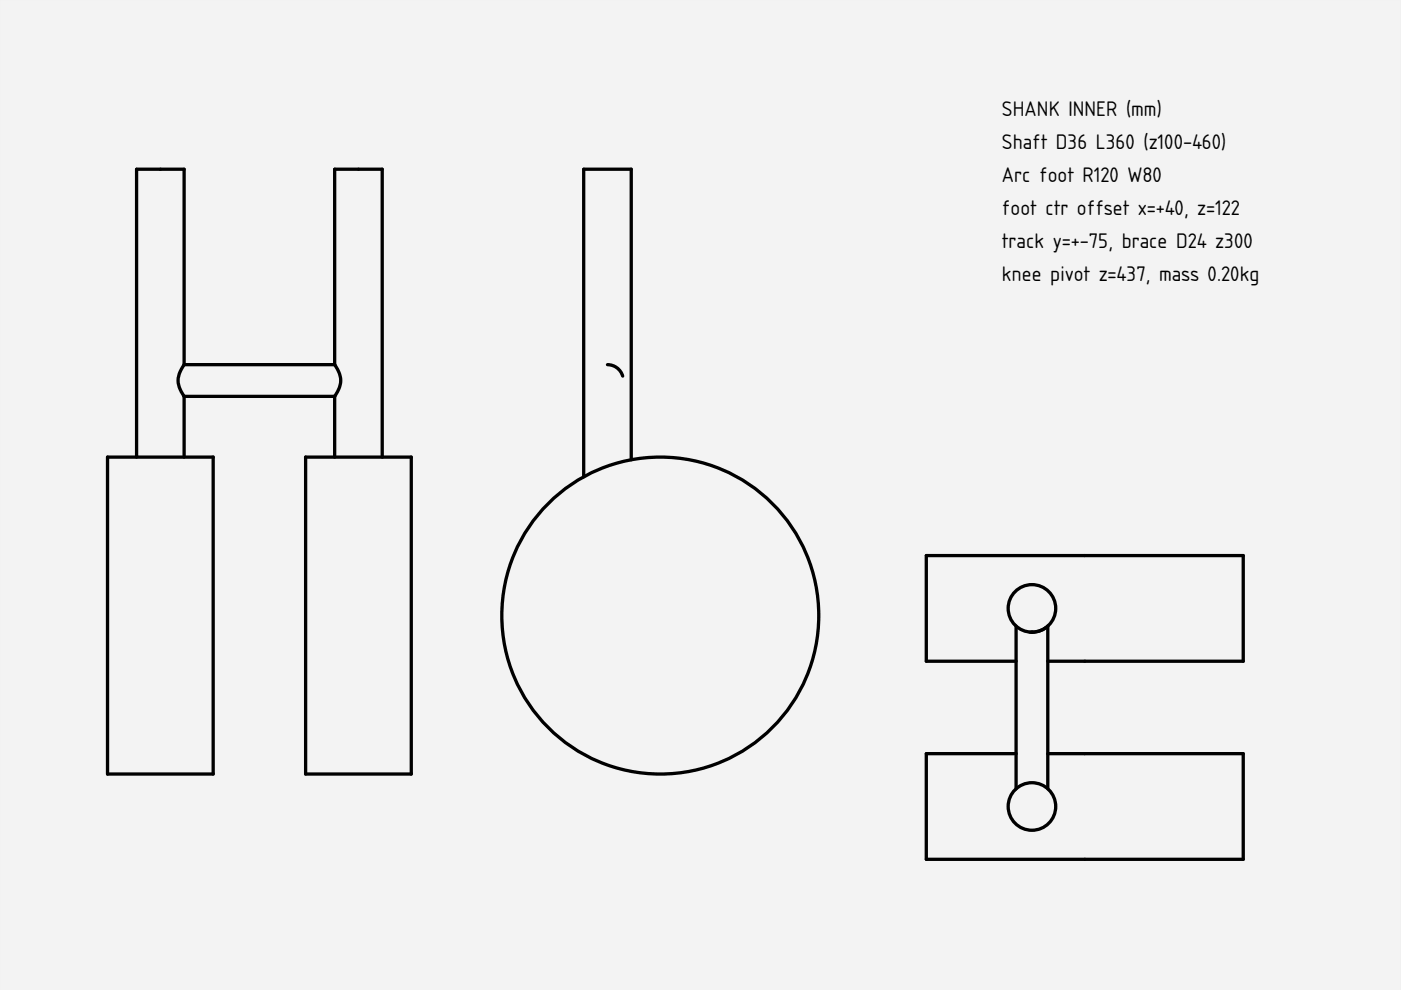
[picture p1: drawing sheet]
<svg xmlns="http://www.w3.org/2000/svg" width="297mm" height="210mm" viewBox="0 0 297 210" stroke-linecap="round" stroke-linejoin="round" font-family="sans-serif">
<path d="M0 0h297v210h-297z" fill-rule="evenodd" fill="#f1f3f5"/>
<path d="M0 0h297v210h-297zM0 0v210h297v-210z" fill="#000"/>
<g fill="#f1f3f5">
<path d="M29 35.9h10v41.4h32v-41.4h10v61h6.2v67.2h-22.4v-67.2h6.2v-12.9h-32v12.9h6.2v67.2h-22.4v-67.2h6.2z" fill-rule="evenodd"/>
<path d="M64.8 96.9h22.4v67.2h-22.4z" fill-rule="evenodd"/>
<path d="M22.8 96.9h22.4v67.2h-22.4z" fill-rule="evenodd"/>
<path d="M71 35.9h10v61h-10v-12.9a5 5 0 0 0 0-6.7z" fill-rule="evenodd"/>
<path d="M29 35.9h10v41.4a5 5 0 0 0 0 6.7v12.9h-10z" fill-rule="evenodd"/>
<path d="M39 77.3h32a5 5 0 0 1 0 6.7h-32a5 5 0 0 1 0-6.7z" fill-rule="evenodd"/>
</g>
<path d="M39 77.3a5 5 0 0 0 0 6.7M39 77.3v-41.4h-10v61M39 77.3h32M71 77.3a5 5 0 0 1 0 6.7M71 77.3v-41.4h10v61M22.8 96.9h22.4v67.2h-22.4zM39 84v12.9M39 84h32M64.8 96.9h22.4v67.2h-22.4zM71 84v12.9" fill="none" stroke="#000" stroke-width=".7"/>
<g fill="#f1f3f5">
<path d="M123.8 35.9h10v61.6a33.6 33.6 0 0 1 38.9 40.8 33.6 33.6 0 0 1-53 19 33.6 33.6 0 0 1 4.1-56.2z" fill-rule="evenodd"/>
<path d="M123.8 35.9h10v61.6a33.6 33.6 0 0 0-10 3.6z" fill-rule="evenodd"/>
<path d="M128.8 77.3a3.4 3.4 0 0 1 3.2 2.4 3.4 3.4 0 0 0-3.2-2.4z" fill-rule="evenodd"/>
<circle cx="140" cy="130.5" r="33.6"/>
</g>
<g fill="none" stroke="#000" stroke-width=".7">
<path d="M128.8 77.3a3.4 3.4 0 0 1 3.2 2.4M133.8 97.5v-61.6h-10v65.2"/>
<circle cx="140" cy="130.5" r="33.6"/>
</g>
<g fill="#f1f3f5">
<path d="M196.4 117.8h67.2v22.4h-41.4v19.6h41.4v22.4h-67.2v-22.4h19v-19.6h-19z" fill-rule="evenodd"/>
<path d="M196.4 117.8h67.2v22.4h-41.4v-7.4a5 5 0 0 0 .2-7.3 5 5 0 0 0-7.2 0 5 5 0 0 0 .2 7.3v7.4h-19z" fill-rule="evenodd"/>
<path d="M196.4 159.8h19v7.4a5 5 0 0 0-.2 7.3 5 5 0 0 0 7.2 0 5 5 0 0 0-.2-7.3v-7.4h41.4v22.4h-67.2z" fill-rule="evenodd"/>
<path d="M215.4 132.8a5 5 0 0 0 6.8 0v34.4a5 5 0 0 0-6.8 0z" fill-rule="evenodd"/>
<circle cx="218.8" cy="129" r="5"/>
<circle cx="218.8" cy="171" r="5"/>
</g>
<g fill="none" stroke="#000" stroke-width=".7">
<path d="M215.4 132.8v34.4M218.4 134h.4M218.8 134l1.8-.3 1.6-.9v34.4M218.8 134h.1M215.4 159.8h-19v22.4h67.2v-22.4h-41.4M215.4 140.2h-19v-22.4h67.2v22.4h-41.4"/>
<circle cx="218.8" cy="129" r="5"/>
<circle cx="218.8" cy="171" r="5"/>
</g>
<g font-size="4.2">
<text x="212.4" y="24.5">SHANK INNER (mm)</text>
<text x="212.4" y="31.5">Shaft D36 L360 (z100-460)</text>
<text x="212.4" y="38.5">Arc foot R120 W80</text>
<text x="212.4" y="45.5">foot ctr offset x=+40, z=122</text>
<text x="212.4" y="52.5">track y=+-75, brace D24 z300</text>
<text x="212.4" y="59.5">knee pivot z=437, mass 0.20kg</text>
</g>
</svg>
